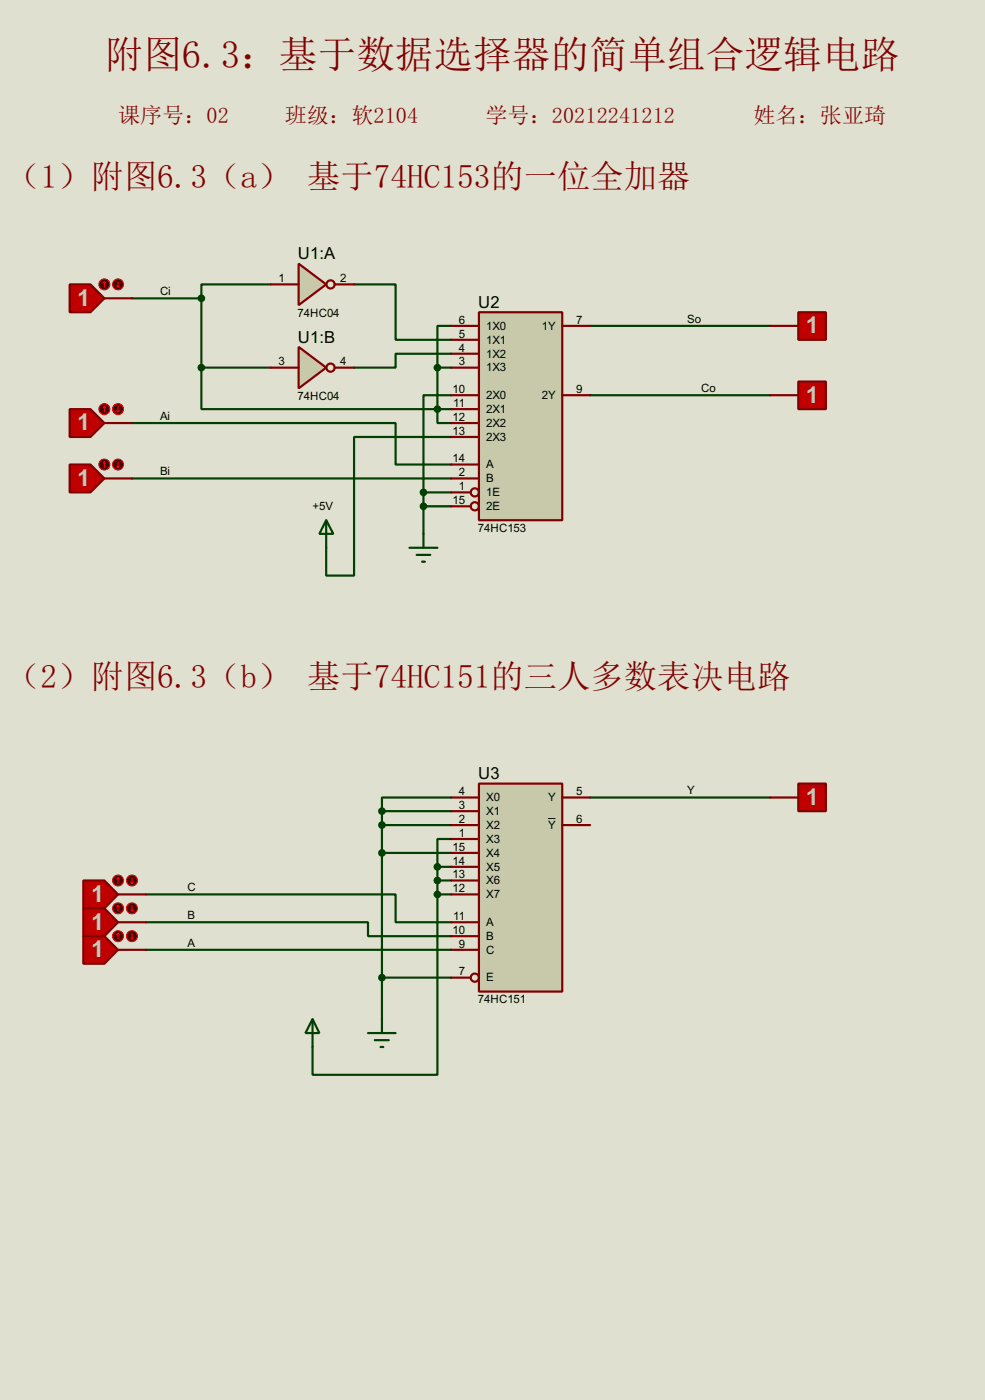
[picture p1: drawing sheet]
<svg xmlns="http://www.w3.org/2000/svg" width="180mm" height="256mm" viewBox="0 0 180 256" stroke-linecap="round" stroke-linejoin="round" font-family="sans-serif">
<path d="M0 0h180.3v256.5h-180.3z" fill="#e0e0d0"/>
<g fill="none" stroke="#004000" stroke-width=".4">
<path d="M24.2 54.7h12.7M36.9 54.7v12.7M49.6 52.1h-12.7v2.6M64.8 52.1h7.6v10.2h10.2M82.6 59.7h-2.5v7.7M108 59.7h33M24.2 77.5h48.2v7.6h10.2M36.9 67.4v7.6h43.2M36.9 67.4h12.7M80.1 75v2.5h2.5M80.1 75h2.5M80.1 67.4v7.6"/>
<path d="M80.1 67.4h2.5M82.6 72.4h-5.1v17.8M82.6 64.8h-10.2v2.6h-7.6M108 72.4h33M24.2 87.7h58.4M77.5 90.2v7.6M77.5 92.8h5.1M77.5 90.2h5.1M82.6 80.1h-17.8v25.4h-5.1v-5.1M69.9 148.6h12.7M69.9 148.6v38.1M69.9 151.2h12.7"/>
<path d="M69.9 156.3h12.7M80.1 158.8v5.1M80.1 158.8h2.5M82.6 153.7h-2.5v5.1M82.6 146.1h-12.7v2.5M108 146.1h33M26.7 163.9h45.7v5.1h10.2M26.7 169h40.7v2.5h15.2M26.7 174h55.9M69.9 179.1h12.7M80.1 163.9v33h-22.9v-5.1M80.1 161.3h2.5"/>
<path d="M80.1 163.9h2.5"/>
</g>
<path d="M54.7 48.3l5 3.8-5 3.8z" fill="#c8c8aa" stroke="#800000" stroke-width=".4"/>
<g fill="none" stroke="#800000" stroke-width=".4">
<path d="M49.6 52.1h5.1M61.3 52.1h3.5"/>
<circle cx="60.5" cy="52.1" r=".75"/>
</g>
<path d="M87.7 57.2h15.2v38.1h-15.2z" fill="#c8c8aa" stroke="#800000" stroke-width=".4"/>
<g fill="none" stroke="#800000" stroke-width=".4">
<path d="M82.6 59.7h5.1M102.9 59.7h5.1M82.6 62.3h5.1M82.6 64.8h5.1M82.6 67.4h5.1M82.6 72.4h5.1M82.6 75h5.1M82.6 77.5h5.1M102.9 72.4h5.1M82.6 80.1h5.1M82.6 85.1h5.1M82.6 87.7h5.1"/>
<path d="M82.6 90.2h3.6M82.6 92.8h3.6"/>
<circle cx="86.9" cy="90.2" r=".75"/>
<circle cx="86.9" cy="92.8" r=".75"/>
</g>
<path d="M146.1 57.2h5.1v5.1h-5.1z" fill-rule="evenodd" fill="#c00000" stroke="#800000" stroke-width=".4"/>
<path d="M141 59.7h5.1" fill="none" stroke="#800000" stroke-width=".4"/>
<path d="M146.1 69.9h5.1v5.1h-5.1z" fill-rule="evenodd" fill="#c00000" stroke="#800000" stroke-width=".4"/>
<path d="M141 72.4h5.1" fill="none" stroke="#800000" stroke-width=".4"/>
<path d="M12.8 52.1h3.8l2.5 2.6-2.5 2.5h-3.8z" fill-rule="evenodd" fill="#c00000" stroke="#800000" stroke-width=".4"/>
<path d="M19.1 54.7h5.1" fill="none" stroke="#800000" stroke-width=".4"/>
<circle cx="19.1" cy="52.1" r="1" fill="#400000" stroke="#f00" stroke-width=".2"/>
<path d="M19.1 51.6l-.2 .3M19.1 51.6l.3 .3M19.1 51.6v1" fill="none" stroke="#f00" stroke-width=".2"/>
<circle cx="21.6" cy="52.1" r="1" fill="#400000" stroke="#f00" stroke-width=".2"/>
<path d="M21.4 52.4l.2 .2M21.6 51.6v1M21.9 52.4l-.3 .2" fill="none" stroke="#f00" stroke-width=".2"/>
<path d="M12.8 75h3.8l2.5 2.5-2.5 2.6h-3.8z" fill-rule="evenodd" fill="#c00000" stroke="#800000" stroke-width=".4"/>
<path d="M19.1 77.5h5.1" fill="none" stroke="#800000" stroke-width=".4"/>
<circle cx="19.1" cy="75" r="1" fill="#400000" stroke="#f00" stroke-width=".2"/>
<path d="M19.1 74.5l-.2 .2M19.1 74.5l.3 .2M19.1 74.5v1" fill="none" stroke="#f00" stroke-width=".2"/>
<circle cx="21.6" cy="75" r="1" fill="#400000" stroke="#f00" stroke-width=".2"/>
<path d="M21.4 75.2l.2 .3M21.6 74.5v1M21.9 75.2l-.3 .3" fill="none" stroke="#f00" stroke-width=".2"/>
<path d="M12.8 85.1h3.8l2.5 2.6-2.5 2.5h-3.8z" fill-rule="evenodd" fill="#c00000" stroke="#800000" stroke-width=".4"/>
<path d="M19.1 87.7h5.1" fill="none" stroke="#800000" stroke-width=".4"/>
<circle cx="19.1" cy="85.1" r="1" fill="#400000" stroke="#f00" stroke-width=".2"/>
<path d="M19.1 84.6l-.2 .3M19.1 84.6l.3 .3M19.1 84.6v1.1" fill="none" stroke="#f00" stroke-width=".2"/>
<circle cx="21.6" cy="85.1" r="1" fill="#400000" stroke="#f00" stroke-width=".2"/>
<path d="M21.4 85.4l.2 .3M21.6 84.6v1.1M21.9 85.4l-.3 .3" fill="none" stroke="#f00" stroke-width=".2"/>
<path d="M59.7 95.3l1.3 2.5h-2.5zM59.7 95.3v5.1M77.5 97.8v2.6M75 100.4h5.1M76.3 101.7h2.5M77.3 102.9h.5" fill="none" stroke="#004000" stroke-width=".4"/>
<g fill="#004000" stroke="#004000" stroke-width=".4">
<circle cx="77.5" cy="92.8" r=".5"/>
<circle cx="77.5" cy="90.2" r=".5"/>
<circle cx="80" cy="75" r=".5"/>
<circle cx="80" cy="67.4" r=".5"/>
</g>
<path d="M54.7 63.6l5 3.8-5 3.8z" fill="#c8c8aa" stroke="#800000" stroke-width=".4"/>
<g fill="none" stroke="#800000" stroke-width=".4">
<path d="M49.6 67.4h5.1M61.3 67.4h3.5"/>
<circle cx="60.5" cy="67.4" r=".75"/>
</g>
<g fill="#004000" stroke="#004000" stroke-width=".4">
<circle cx="36.8" cy="54.7" r=".5"/>
<circle cx="36.8" cy="67.4" r=".5"/>
</g>
<path d="M87.7 143.6h15.2v38.1h-15.2z" fill="#c8c8aa" stroke="#800000" stroke-width=".4"/>
<g fill="none" stroke="#800000" stroke-width=".4">
<path d="M82.6 146.1h5.1M82.6 148.6h5.1M82.6 151.2h5.1M82.6 153.7h5.1M82.6 156.3h5.1M82.6 158.8h5.1M102.9 146.1h5.1M102.9 151.2h5.1M82.6 161.3h5.1M82.6 163.9h5.1M82.6 169h5.1M82.6 171.5h5.1"/>
<path d="M82.6 174h5.1M82.6 179.1h3.6"/>
<circle cx="86.9" cy="179.1" r=".75"/>
</g>
<path d="M100.3 150h1.4" fill="none" stroke="#000" stroke-width=".18"/>
<path d="M67.4 189.3h5M68.6 190.6h2.6M69.7 191.8h.5M69.9 186.7v2.6" fill="none" stroke="#004000" stroke-width=".4"/>
<path d="M146.1 143.6h5.1v5h-5.1z" fill-rule="evenodd" fill="#c00000" stroke="#800000" stroke-width=".4"/>
<path d="M141 146.1h5.1" fill="none" stroke="#800000" stroke-width=".4"/>
<path d="M15.3 161.3h3.8l2.5 2.6-2.5 2.5h-3.8z" fill-rule="evenodd" fill="#c00000" stroke="#800000" stroke-width=".4"/>
<path d="M21.6 163.9h5.1" fill="none" stroke="#800000" stroke-width=".4"/>
<circle cx="21.6" cy="161.3" r="1" fill="#400000" stroke="#f00" stroke-width=".2"/>
<path d="M21.6 160.8l-.2 .3M21.6 160.8l.3 .3M21.6 160.8v1.1" fill="none" stroke="#f00" stroke-width=".2"/>
<circle cx="24.1" cy="161.3" r="1" fill="#400000" stroke="#f00" stroke-width=".2"/>
<path d="M23.9 161.6l.3 .3M24.2 160.8v1.1M24.4 161.6l-.2 .3" fill="none" stroke="#f00" stroke-width=".2"/>
<path d="M15.3 166.4h3.8l2.5 2.6-2.5 2.5h-3.8z" fill-rule="evenodd" fill="#c00000" stroke="#800000" stroke-width=".4"/>
<path d="M21.6 169h5.1" fill="none" stroke="#800000" stroke-width=".4"/>
<circle cx="21.6" cy="166.4" r="1" fill="#400000" stroke="#f00" stroke-width=".2"/>
<path d="M21.6 165.9l-.2 .3M21.6 165.9l.3 .3M21.6 165.9v1" fill="none" stroke="#f00" stroke-width=".2"/>
<circle cx="24.1" cy="166.4" r="1" fill="#400000" stroke="#f00" stroke-width=".2"/>
<path d="M23.9 166.7l.3 .2M24.2 165.9v1M24.4 166.7l-.2 .2" fill="none" stroke="#f00" stroke-width=".2"/>
<path d="M15.3 171.5h3.8l2.5 2.5-2.5 2.6h-3.8z" fill-rule="evenodd" fill="#c00000" stroke="#800000" stroke-width=".4"/>
<path d="M21.6 174h5.1" fill="none" stroke="#800000" stroke-width=".4"/>
<circle cx="21.6" cy="171.5" r="1" fill="#400000" stroke="#f00" stroke-width=".2"/>
<path d="M21.6 171l-.2 .3M21.6 171l.3 .3M21.6 171v1" fill="none" stroke="#f00" stroke-width=".2"/>
<circle cx="24.1" cy="171.5" r="1" fill="#400000" stroke="#f00" stroke-width=".2"/>
<path d="M23.9 171.8l.3 .2M24.2 171v1M24.4 171.8l-.2 .2" fill="none" stroke="#f00" stroke-width=".2"/>
<g fill="#004000" stroke="#004000" stroke-width=".4">
<circle cx="80" cy="161.3" r=".5"/>
<circle cx="80" cy="158.8" r=".5"/>
<circle cx="69.9" cy="148.6" r=".5"/>
<circle cx="69.9" cy="151.2" r=".5"/>
<circle cx="69.9" cy="156.3" r=".5"/>
<circle cx="69.9" cy="179.1" r=".5"/>
<circle cx="80" cy="163.9" r=".5"/>
</g>
<path d="M57.2 186.7l1.3 2.6h-2.6zM57.2 186.7v5.1" fill="none" stroke="#004000" stroke-width=".4"/>
<text font-size="7.1" fill="#800000" x="19.1" y="12.5">附图6.3：基于数据选择器的简单组合逻辑电路</text>
<g font-size="6.1" fill="#800000">
<text x="1.3" y="34.5">（1）附图6.3（a） 基于74HC153的一位全加器</text>
<text x="1.3" y="126">（2）附图6.3（b） 基于74HC151的三人多数表决电路</text>
</g>
<g font-size="4.8" fill="#c0c0c0">
<text x="14.2" y="56">1</text>
<text x="147.5" y="61">1</text>
<text x="147.5" y="73.7">1</text>
<text x="14.2" y="78.9">1</text>
<text x="14.2" y="89">1</text>
<text x="147.5" y="147.5">1</text>
<text x="16.7" y="165.2">1</text>
<text x="16.7" y="170.3">1</text>
<text x="16.7" y="175.4">1</text>
</g>
<g font-size="4.1" fill="#800000">
<text x="21.6" y="22.6">课序号：02</text>
<text x="52.2" y="22.6">班级：软2104</text>
<text x="88.9" y="22.6">学号：20212241212</text>
<text x="137.9" y="22.6">姓名：张亚琦</text>
</g>
<g font-size="3.4">
<text x="54.5" y="47.5">U1:A</text>
<text x="87.5" y="56.4">U2</text>
<text x="54.5" y="62.8">U1:B</text>
<text x="87.5" y="142.8">U3</text>
</g>
<g font-size="2.4">
<text x="51" y="51.7">1</text>
<text x="62.3" y="51.7">2</text>
<text x="29.3" y="54">Ci</text>
<text x="54.5" y="58">74HC04</text>
<text x="84" y="59.3">6</text>
<text x="105.5" y="59.3">7</text>
<text x="125.8" y="59.1">So</text>
<text x="84" y="61.9">5</text>
<text x="84" y="64.4">4</text>
<text x="89" y="60.4">1X0</text>
<text x="89" y="62.9">1X1</text>
<text x="89" y="65.5">1X2</text>
<text x="99.2" y="60.4">1Y</text>
<text x="51" y="67">3</text>
<text x="62.3" y="67">4</text>
<text x="82.8" y="72">10</text>
<text x="84" y="67">3</text>
<text x="89" y="68.1">1X3</text>
<text x="105.5" y="72">9</text>
<text x="128.3" y="71.8">Co</text>
<text x="29.3" y="76.9">Ai</text>
<text x="54.5" y="73.3">74HC04</text>
<text x="82.8" y="77.1">12</text>
<text x="83" y="74.6">11</text>
<text x="89" y="73.1">2X0</text>
<text x="89" y="75.6">2X1</text>
<text x="99.2" y="73.1">2Y</text>
<text x="82.8" y="79.7">13</text>
<text x="89" y="78.2">2X2</text>
<text x="89" y="80.8">2X3</text>
<text x="29.3" y="87.1">Bi</text>
<text x="82.8" y="84.7">14</text>
<text x="84" y="87.3">2</text>
<text x="84" y="89.8">1</text>
<text x="89" y="85.8">A</text>
<text x="89" y="88.4">B</text>
<text x="57.2" y="93.5">+5V</text>
<text x="82.8" y="92.4">15</text>
<text x="89" y="90.9">1E</text>
<text x="89" y="93.5">2E</text>
<text x="87.5" y="97.4">74HC153</text>
<text x="84" y="145.7">4</text>
<text x="84" y="148.2">3</text>
<text x="89" y="146.8">X0</text>
<text x="89" y="149.3">X1</text>
<text x="100.3" y="146.8">Y</text>
<text x="105.5" y="145.7">5</text>
<text x="125.8" y="145.5">Y</text>
<text x="82.8" y="155.9">15</text>
<text x="84" y="150.8">2</text>
<text x="84" y="153.3">1</text>
<text x="89" y="151.9">X2</text>
<text x="89" y="154.4">X3</text>
<text x="100.3" y="151.9">Y</text>
<text x="105.5" y="150.8">6</text>
<text x="82.8" y="158.4">14</text>
<text x="82.8" y="160.9">13</text>
<text x="89" y="157">X4</text>
<text x="89" y="159.5">X5</text>
<text x="34.3" y="163.3">C</text>
<text x="82.8" y="163.5">12</text>
<text x="89" y="162">X6</text>
<text x="89" y="164.6">X7</text>
<text x="34.3" y="168.4">B</text>
<text x="34.3" y="173.4">A</text>
<text x="82.8" y="171.1">10</text>
<text x="83" y="168.6">11</text>
<text x="84" y="173.6">9</text>
<text x="89" y="169.7">A</text>
<text x="89" y="172.2">B</text>
<text x="84" y="178.7">7</text>
<text x="89" y="174.7">C</text>
<text x="89" y="179.8">E</text>
<text x="87.5" y="183.8">74HC151</text>
</g>
</svg>
